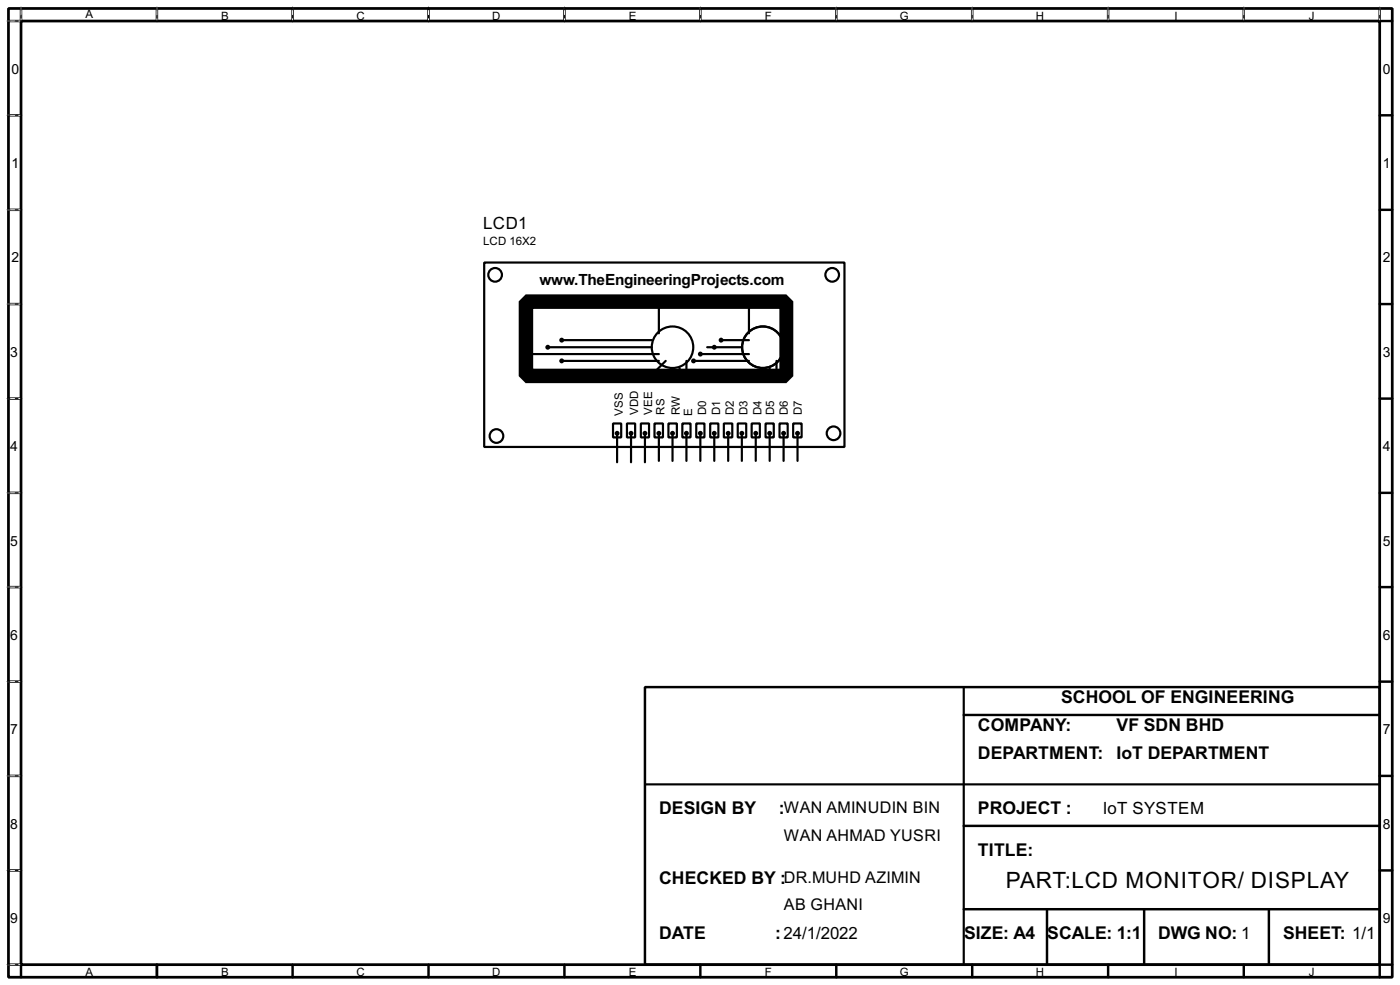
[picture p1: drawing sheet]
<svg xmlns="http://www.w3.org/2000/svg" width="256mm" height="180mm" viewBox="0 0 256 180" stroke-linecap="round" stroke-linejoin="round" font-family="sans-serif">
<path d="M1.6 1.6h253.5v177.3h-253.5zM3.9 3.9h248.9v172.7h-248.9z" fill="none" stroke="#000" stroke-width=".5"/>
<g fill="none" stroke="#000" stroke-width=".45">
<path d="M3.9 1.6v2.3h-2.3M28.8 1.6v2.3M53.6 1.6v2.3M78.5 1.6v2.3M103.4 1.6v2.3M128.3 1.6v2.3M153.2 1.6v2.3M178.1 1.6v2.3M203 1.6v2.3M227.9 1.6v2.3M252.8 1.6v2.3h2.3M1.6 21.1h2.3"/>
<path d="M1.6 38.4h2.3M252.8 21.1h2.3M252.8 38.4h2.3M1.6 55.7h2.3M252.8 55.7h2.3M1.6 73h2.3M252.8 73h2.3M1.6 90.2h2.3M252.8 90.2h2.3M1.6 107.5h2.3M252.8 107.5h2.3M1.6 124.8h2.3"/>
<path d="M118.2 125.8h134.6v50.8h-134.6zM176.6 130.9h76.2M252.8 124.8h2.3M1.6 142h2.3M1.6 159.3h2.3M176.6 151.2h76.2M252.8 142h2.3M252.8 159.3h2.3M1.6 176.6h2.3v2.3M28.8 176.6v2.3M53.6 176.6v2.3M78.5 176.6v2.3"/>
<path d="M103.4 176.6v2.3M128.3 176.6v2.3M153.2 176.6v2.3M176.6 166.4h76.2M178.1 176.6v2.3M191.8 166.4v10.2M203 176.6v2.3M209.6 166.4v10.2M227.9 176.6v2.3M232.5 166.4v10.2M255.1 176.6h-2.3v2.3"/>
</g>
<g fill="none" stroke="#fff" stroke-width=".18">
<path d="M1.3 3.9h2.3M3.9 1.3v2.3M28.8 1.3v2.3M53.6 1.3v2.3M78.5 1.3v2.3M103.4 1.3v2.3M128.3 1.3v2.3M153.2 1.3v2.3M178.1 1.3v2.3M203 1.3v2.3M227.9 1.3v2.3M252.8 1.3v2.3"/>
<path d="M1.3 21.1h2.3M1.3 38.4h2.3M1.3 55.7h2.3M1.3 73h2.3M1.3 90.2h2.3M1.3 107.5h2.3M1.3 124.8h2.3M1.3 142h2.3M1.3 159.3h2.3M1.3 176.6h2.3"/>
</g>
<g fill="none" stroke="#000" stroke-width=".18" stroke-dasharray=".5 1">
<path d="M1.3 3.9h2.3M3.9 1.3v2.3M28.8 1.3v2.3M53.6 1.3v2.3M78.5 1.3v2.3M103.4 1.3v2.3M128.3 1.3v2.3M153.2 1.3v2.3M178.1 1.3v2.3M203 1.3v2.3M227.9 1.3v2.3M252.8 1.3v2.3"/>
<path d="M1.3 21.1h2.3M1.3 38.4h2.3M1.3 55.7h2.3M1.3 73h2.3M1.3 90.2h2.3M1.3 107.5h2.3M1.3 124.8h2.3M1.3 142h2.3M1.3 159.3h2.3M1.3 176.6h2.3"/>
</g>
<g fill="none" stroke="#000" stroke-width=".4">
<path d="M88.7 48.1h66v33.7h-66zM120.7 54.7v6.3M137.2 54.7v6.3M96.6 64.8h24.1M100.4 63.6h19M102.9 62.3h16.5M102.9 66.1h17.8M112.3 77.5h1.5v2.6h-1.5zM113.1 79.6v5M114.9 77.5h1.5v2.6h-1.5zM115.6 79.6v5M117.4 77.5h1.5v2.6h-1.5z"/>
<path d="M118.2 79.6v5M119.9 77.5h1.6v2.6h-1.6zM120.7 79.3v5.1M122 66.1l-2.6 2.5M122.5 77.5h1.5v2.6h-1.5zM123.2 67.4v2.5M123.2 79.3v5.1M124.5 67.4v2.5M125 77.5h1.5v2.6h-1.5zM125.8 66.1v3.8M125.8 79.3v5.1M127.1 66.1h10.1"/>
<path d="M127.6 77.5h1.5v2.6h-1.5zM128.3 64.8h8.9M128.3 79.3v5.1M129.6 63.6h6.3M130.1 77.5h1.5v2.6h-1.5zM130.9 79.3v5.1M132.1 62.3h5.1M132.6 77.5h1.6v2.6h-1.6zM133.4 79.3v5.1M135.2 77.5h1.5v2.6h-1.5zM135.9 79.3v5.1M137.7 77.5h1.5v2.6h-1.5z"/>
<path d="M138.5 79.3v5.1M139.8 67.4v2.5M140.3 77.5h1.5v2.6h-1.5zM141 67.4v2.5M141 79.3v5.1M142.3 66.1v3.8M142.8 77.5h1.5v2.6h-1.5zM143.6 79.3v5.1M145.3 77.5h1.6v2.6h-1.6zM146.1 79.3v5.1M176.6 125.8v50.8M118.2 143.6h134.6"/>
<circle cx="90.7" cy="50.3" r="1.25"/>
<circle cx="137.2" cy="54.7" r=".25"/>
<circle cx="152.4" cy="50.3" r="1.25"/>
<circle cx="90.9" cy="79.8" r="1.25"/>
<circle cx="96.6" cy="64.8" r=".25"/>
<circle cx="100.4" cy="63.6" r=".25"/>
<circle cx="102.9" cy="62.3" r=".25"/>
<circle cx="102.9" cy="66.1" r=".25"/>
<circle cx="113.1" cy="79.3" r=".25"/>
<circle cx="115.6" cy="79.3" r=".25"/>
<circle cx="118.2" cy="79.3" r=".25"/>
<circle cx="119.4" cy="68.6" r=".25"/>
<circle cx="120.7" cy="79.3" r=".25"/>
<circle cx="123.2" cy="63.6" r="3.8"/>
<circle cx="123.2" cy="79.3" r=".25"/>
<circle cx="125.8" cy="79.3" r=".25"/>
<circle cx="127.1" cy="66.1" r=".25"/>
<circle cx="128.3" cy="79.3" r=".25"/>
<circle cx="128.3" cy="64.8" r=".25"/>
<circle cx="130.9" cy="63.6" r=".25"/>
<circle cx="130.9" cy="79.3" r=".25"/>
<circle cx="132.1" cy="62.3" r=".25"/>
<circle cx="133.4" cy="79.3" r=".25"/>
<circle cx="135.9" cy="79.3" r=".25"/>
<circle cx="137.2" cy="68.9" r=".25"/>
<circle cx="138.5" cy="79.3" r=".25"/>
<circle cx="139.7" cy="63.6" r="3.8"/>
<circle cx="141" cy="79.3" r=".25"/>
<circle cx="143.6" cy="79.3" r=".25"/>
<circle cx="146.1" cy="79.3" r=".25"/>
<circle cx="152.7" cy="79.3" r="1.25"/>
</g>
<path d="M96.3 55.2h47.8v13.7h-47.8z" fill="none" stroke="#000" stroke-width="2.6"/>
<path d="M96.3 55.9v11.7M97.6 54.9h45.7M144.3 56.2v11.7M97.1 68.9h46.2" fill="none" stroke="#000" stroke-width=".9"/>
<path d="M97.6 56.4h45.7v11.2h-45.7z" fill="none" stroke="#000" stroke-width=".25"/>
<text font-size="4.6" x="184.3" y="162.6">PART:LCD MONITOR/ DISPLAY</text>
<g font-size="3.6">
<text x="194.4" y="128.7">SCHOOL OF ENGINEERING</text>
<text x="179.2" y="133.8">COMPANY:</text>
<text x="204.6" y="133.8">VF SDN BHD</text>
<text x="179.2" y="138.9">DEPARTMENT: IoT DEPARTMENT</text>
<text x="120.8" y="149.1">DESIGN BY</text>
<text x="142.7" y="149.1">:WAN AMINUDIN BIN</text>
<text x="179.2" y="149.1">PROJECT :</text>
<text x="120.8" y="161.8">CHECKED BY :DR.MUHD AZIMIN</text>
<text x="179.2" y="156.7">TITLE:</text>
<text x="120.8" y="171.9">DATE</text>
<text x="142" y="171.9">:24/1/2022</text>
<text x="176.6" y="171.9">SIZE: A4</text>
<text x="191.9" y="171.9">SCALE: 1:1</text>
<text x="212.2" y="171.9">DWG NO: 1</text>
<text x="235.1" y="171.9">SHEET: 1/1</text>
</g>
<g font-size="3.5">
<text x="88.5" y="41.9">LCD1</text>
<text x="202" y="149">IoT SYSTEM</text>
</g>
<g font-size="3.3">
<text x="143.6" y="153.9">WAN AHMAD YUSRI</text>
<text x="143.6" y="166.6">AB GHANI</text>
</g>
<text font-size="3.2" x="98.9" y="52.1">www.TheEngineeringProjects.com</text>
<g font-size="2.9">
<text x="2.1" y="13.5">0</text>
<text x="253.4" y="13.5">0</text>
<text x="2.1" y="30.7">1</text>
<text x="253.4" y="30.7">1</text>
<text x="2.1" y="48">2</text>
<text x="253.4" y="48">2</text>
<text x="1.9" y="65.3">3</text>
<text x="253.4" y="65.3">3</text>
<text x="1.9" y="82.5">4</text>
<text x="253.4" y="82.5">4</text>
<text x="1.9" y="99.9">5</text>
<text x="253.4" y="99.9">5</text>
<text x="1.9" y="117.1">6</text>
<text x="253.4" y="117.1">6</text>
<text x="1.9" y="134.4">7</text>
<text x="253.4" y="134.4">7</text>
<text x="1.9" y="151.7">8</text>
<text x="253.4" y="151.7">8</text>
<text x="1.9" y="168.9">9</text>
<text x="253.4" y="168.9">9</text>
</g>
<g font-size="2.4">
<text x="15.6" y="3.4">A</text>
<text x="40.5" y="3.6">B</text>
<text x="65.3" y="3.6">C</text>
<text x="90.2" y="3.6">D</text>
<text x="115.2" y="3.6">E</text>
<text x="140.1" y="3.6">F</text>
<text x="164.8" y="3.6">G</text>
<text x="189.8" y="3.6">H</text>
<text x="215.1" y="3.6">I</text>
<text x="239.8" y="3.6">J</text>
<text x="88.5" y="44.8">LCD 16X2</text>
<text x="114.1" y="76.1" transform="rotate(-90 114.1 76.1)">VSS</text>
<text x="116.9" y="76" transform="rotate(-90 116.9 76)">VDD</text>
<text x="119.5" y="75.9" transform="rotate(-90 119.5 75.9)">VEE</text>
<text x="121.8" y="75.9" transform="rotate(-90 121.8 75.9)">RS</text>
<text x="124.5" y="76" transform="rotate(-90 124.5 76)">RW</text>
<text x="126.8" y="76.1" transform="rotate(-90 126.8 76.1)">E</text>
<text x="129.4" y="76" transform="rotate(-90 129.4 76)">D0</text>
<text x="131.9" y="76" transform="rotate(-90 131.9 76)">D1</text>
<text x="134.5" y="76" transform="rotate(-90 134.5 76)">D2</text>
<text x="137" y="76" transform="rotate(-90 137 76)">D3</text>
<text x="139.5" y="76" transform="rotate(-90 139.5 76)">D4</text>
<text x="141.8" y="76" transform="rotate(-90 141.8 76)">D5</text>
<text x="144.4" y="76" transform="rotate(-90 144.4 76)">D6</text>
<text x="146.9" y="76" transform="rotate(-90 146.9 76)">D7</text>
<text x="15.6" y="178.7">A</text>
<text x="40.5" y="178.7">B</text>
<text x="65.3" y="178.7">C</text>
<text x="90.2" y="178.7">D</text>
<text x="115.2" y="178.7">E</text>
<text x="140.1" y="178.7">F</text>
<text x="164.8" y="178.7">G</text>
<text x="189.8" y="178.7">H</text>
<text x="215.1" y="178.7">I</text>
<text x="239.8" y="178.7">J</text>
</g>
</svg>
